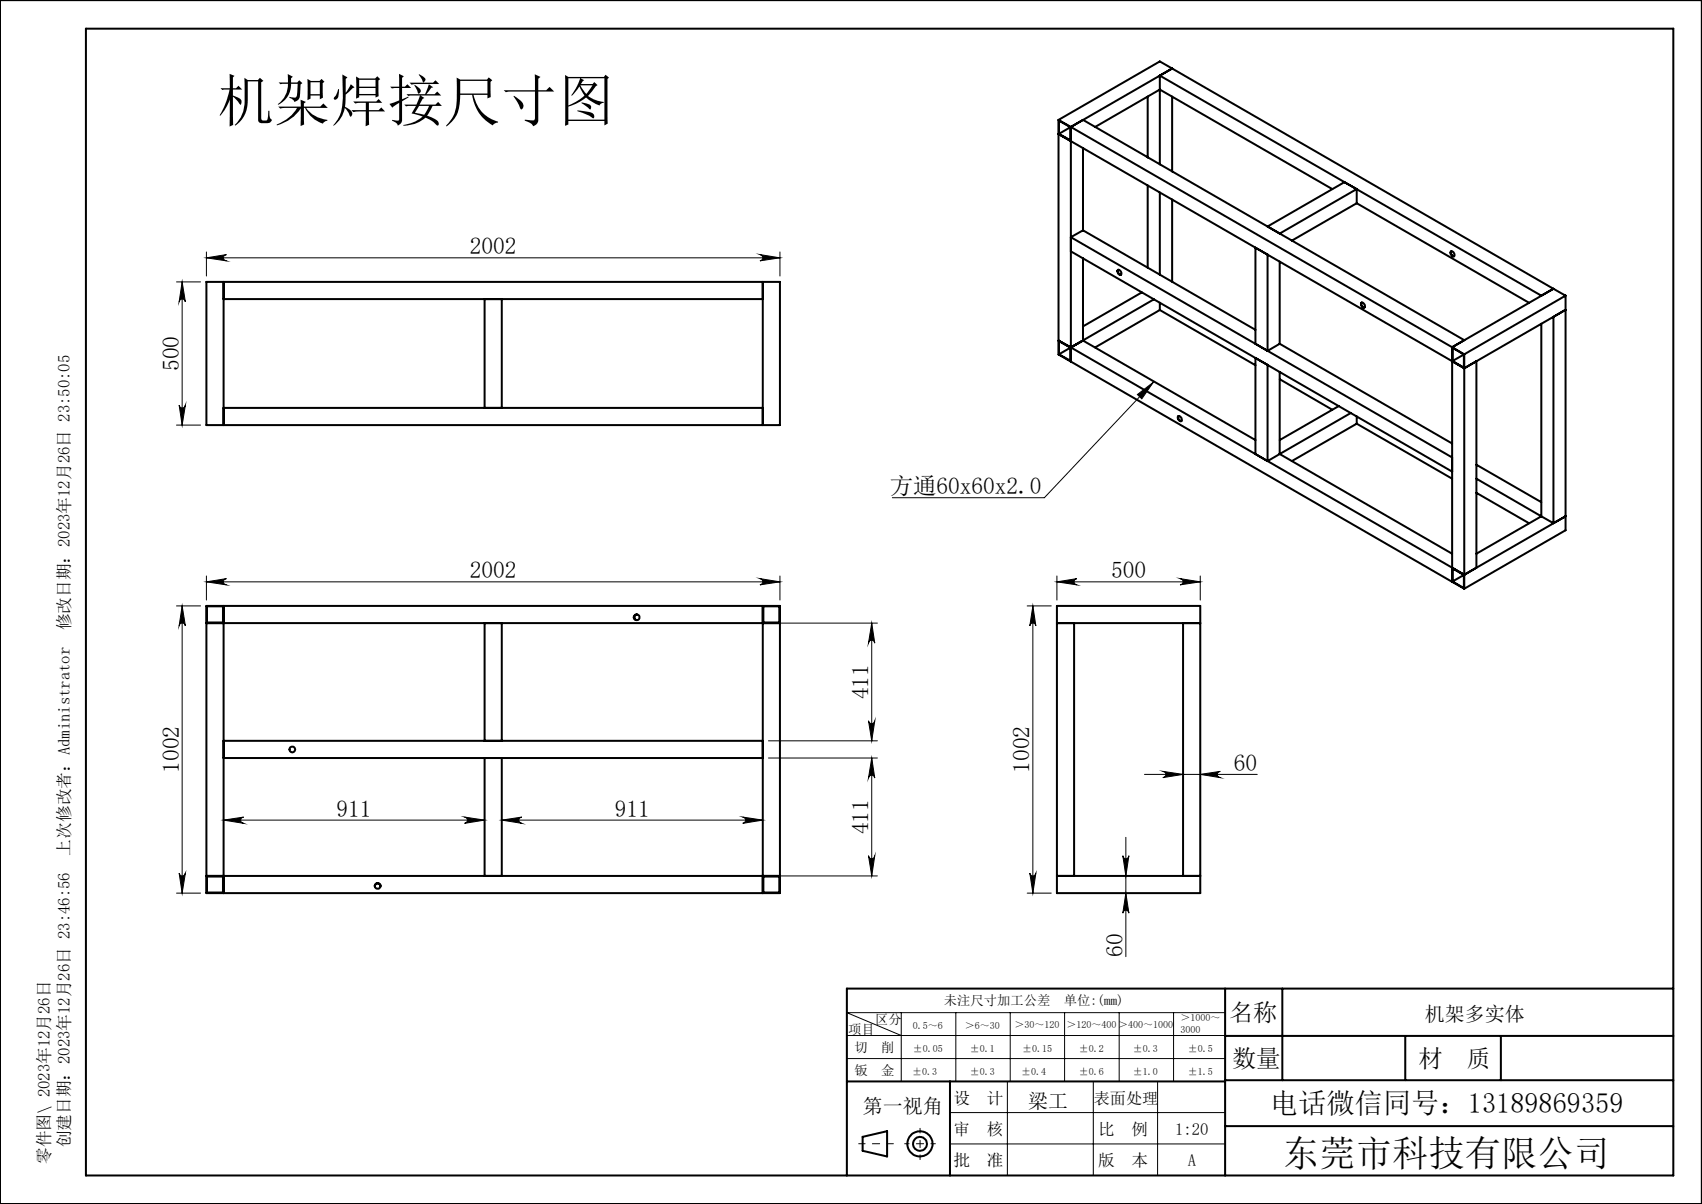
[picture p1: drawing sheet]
<svg xmlns="http://www.w3.org/2000/svg" width="297mm" height="210mm" viewBox="0 0 297 210" stroke-linecap="round" stroke-linejoin="round" font-family="sans-serif">
<g fill="none" stroke="#000" stroke-width=".17">
<path d="M30.8 49.2h4.2M31.8 49.2v24.9M31.8 49.2l.5 3.5a.55 .55 0 0 0-.5-.5 .55 .55 0 0 0-.5 .5zM36 43.9v4.2M36 45h100.1M36 45l3.5-.6a.55 .55 0 0 0-.5 .6 .55 .55 0 0 0 .5 .5zM132.6 44.4l3.5 .6-3.5 .5a.55 .55 0 0 0 .5-.5 .55 .55 0 0 0-.5-.6zM136.1 43.9v4.2M30.8 74.1h4.2M31.3 70.7a.55 .55 0 0 0 .5 .5 .55 .55 0 0 0 .5-.5l-.5 3.4zM198.5 68.8l2.8-2.1-2.1 2.9zM201.3 66.7l-19.1 20.1h-26.5"/>
<path d="M30.8 105.7h4.2M31.8 105.7v50.1M31.8 105.7l.5 3.5a.55 .55 0 0 0-.5-.5 .55 .55 0 0 0-.5 .5zM36 100.5v4.2M36 101.5h100.1M36 101.5l3.5-.6a.55 .55 0 0 0-.5 .6 .55 .55 0 0 0 .5 .5zM132.6 100.9l3.5 .6-3.5 .5a.55 .55 0 0 0 .5-.5 .55 .55 0 0 0-.5-.6zM134.1 108.7h19M136.1 100.5v4.2M152.1 108.7v20.5M152.1 108.7l.5 3.5a.55 .55 0 0 0-.5-.5 .55 .55 0 0 0-.5 .5zM179.2 105.7h4.2"/>
<path d="M180.2 105.7l.6 3.5a.53 .53 0 0 0-.6-.5 .53 .53 0 0 0-.5 .5zM180.2 105.7v50.1M184.4 101.5l3.5-.6a.55 .55 0 0 0-.5 .6 .55 .55 0 0 0 .5 .5zM184.4 101.5h25M184.4 100.5v4.2M205.9 100.9l3.5 .6-3.5 .5a.55 .55 0 0 0 .6-.5 .55 .55 0 0 0-.6-.6zM209.4 100.5v4.2M134.1 132.2h19M134.1 129.2h19M151.6 125.7a.55 .55 0 0 0 .5 .5 .55 .55 0 0 0 .5-.5l-.5 3.5zM152.1 132.2l.5 3.5a.55 .55 0 0 0-.5-.5 .55 .55 0 0 0-.5 .5zM152.1 132.2v20.6"/>
<path d="M199.7 135.1h19.7M202.9 134.5l3.5 .6-3.5 .5a.55 .55 0 0 0 .6-.5 .55 .55 0 0 0-.6-.6zM209.4 135.1l3.5-.6a.55 .55 0 0 0-.5 .6 .55 .55 0 0 0 .5 .5zM30.8 155.8h4.2M31.3 152.3a.55 .55 0 0 0 .5 .5 .55 .55 0 0 0 .5-.5l-.5 3.5zM39 143h45.6M39 143l3.5-.5a.55 .55 0 0 0-.5 .6 .55 .55 0 0 0 .5 .5zM81.1 142.5l3.5 .5-3.5 .6a.55 .55 0 0 0 .5-.5 .55 .55 0 0 0-.5-.6zM87.6 143h45.5M87.6 143l3.5-.5a.55 .55 0 0 0-.5 .6 .55 .55 0 0 0 .5 .5zM129.6 142.5l3.5 .5-3.5 .6a.55 .55 0 0 0 .5-.5 .55 .55 0 0 0-.5-.6zM134.1 152.8h19"/>
<path d="M151.6 149.3a.55 .55 0 0 0 .5 .5 .55 .55 0 0 0 .5-.5l-.5 3.5zM179.2 155.8h4.2M179.7 152.3a.53 .53 0 0 0 .5 .5 .53 .53 0 0 0 .6-.5l-.6 3.5zM195.9 149.3a.53 .53 0 0 0 .6 .5 .53 .53 0 0 0 .5-.5l-.5 3.5zM196.5 155.8l.5 3.5a.53 .53 0 0 0-.5-.5 .53 .53 0 0 0-.6 .5zM196.5 146v20.9M157.3 176.6v12M166.8 176.6v12M176.3 176.6v12M185.8 176.6v12M195.3 176.6v12M204.8 176.6v12"/>
<path d="M213.8 176.6h-66l9.5 4M147.8 184.6h66M147.8 180.6h66M165.8 194.1h48M165.8 199.5h48M175.8 188.6v16.4M190.8 188.6v16.4M202 188.6v16.4"/>
</g>
<g fill="none" stroke="#000" stroke-width=".35">
<path d="M0 0h297v210h-297zM15 5h277v200h-277zM200.3 16.9v10.6M204.5 12l-17.6 10.1M204.5 12l66.6 38.4M204.5 16.9v13M204.5 12l-2.1-1.3-17.7 10.2M184.7 23.4l70.8 40.8M184.7 20.9v40.9l2.2 1.3M184.7 20.9l2.2 1.2M186.8 22.2v2.3l-2-1.2M186.8 22.2l-2-1.1v2.2"/>
<path d="M186.8 22.2l-2 1.1M186.9 22.1v41M186.9 22.1l66.5 38.5M186.9 22.1l2.1-1.2 66.5 38.4-2.1 1.3M189 25.8v14.4M191.1 22.1l11.3-6.5 30.1 17.4M200.3 32.3v14.4M202.4 28.7v-15.5l66.6 38.4 2.1-1.2M202.4 33.6v14.3M204.5 34.8v14.3M221.2 39.5l13.4-7.7 2.1 1.2-13.4 7.7zM236.7 35.4l30.1 17.4"/>
<path d="M236.7 33v2.4M236.7 35.4l-11.3 6.6M36 49.2h100.1v24.9h-100.1zM39 49.2v24.9M39 52.2h94.1M84.6 52.2v18.9M87.6 52.2v18.9M133.1 49.2v24.9M184.7 59.4l2.2 1.2M186.9 43.8l66.5 38.5M189 40.2l-2.1 1.2 66.5 38.4M189 40.2l30.1 17.3"/>
<path d="M189 59.4l-2.1 1.2M189 59.4l30.1 17.4M189 45v14.4M195 47.2a.48 .48 0 0 1 .6 .2 .48 .48 0 0 1-.1 .6l-.4-.3zM195.1 47.1a.63 .63 0 0 0 .5 .8M199.2 51l-10.2 5.9M201.4 52.2l-14.5 8.4M202.4 52.8v1.3M202.4 54.1l16.7 9.6M202.4 54.1l-11.3 6.5M219.1 43.2l2.1 1.2v16.8l-2.1-1.2zM223.3 60l30.1 17.4"/>
<path d="M223.3 45.6v14.4M223.3 60l-2.1 1.2M237.5 52.9a.5 .5 0 0 1 .6 .2 .5 .5 0 0 1-.1 .6l-.3-.1-.1-.3zM237.6 52.8a.58 .58 0 0 0 .5 .8M253.2 43.9a.52 .52 0 0 1 .5 .2 .52 .52 0 0 1-.1 .6h-.2l-.2-.3zM253.3 43.8a.58 .58 0 0 0 .5 .9M269 56.5v33.6M271.1 50.4l-17.7 10.2M271.1 50.4l2.1 1.2M273.2 51.6v40.9l-17.7 10.2M273.2 51.6l-17.7 10.2M39 71.1h94.1"/>
<path d="M186.8 60.6v2.3l-2-1.1M186.8 60.6l-2-1.1v2.3M186.8 60.6l-2 1.2M186.9 60.6l68.6 39.7M186.9 63.1l66.5 38.4M205.6 72.6a.52 .52 0 0 1 .5 .3 .52 .52 0 0 1 0 .6l-.5-.3zM205.7 72.6a.6 .6 0 0 0 .5 .8M219.1 62.4l2.1 1.2v16.8l-2.1-1.2zM223.3 66.1l9.2 5.4M223.3 79.2l30.1 17.4M223.3 64.9v14.3M223.3 79.2l-2.1 1.2"/>
<path d="M233.6 70.8l-10.3 6M235.7 72l-12.4 7.2M236.7 73.9l16.7 9.6M236.7 73.9l-11.3 6.5M236.7 72.6v1.3M253.4 60.6v40.9M253.4 60.6l2.1 1.2M255.4 61.8v2.3l-1.9-1.1M255.4 61.8l-1.9-1.1v2.3M255.4 61.8l-1.9 1.2M255.5 64.2l17.7-10.2-2.1 1.3v36M255.5 61.8v40.9"/>
<path d="M255.5 64.2l2.1-1.2v36l-2.1 1.3M257.6 83.5l11.4 6.6M257.6 81.1l11.4 6.5M257.6 86l9.2 5.3M269 90.1l2.1 1.2M269 90.1l-11.4 6.5M271.1 91.3l2.1-1.2-17.7 10.2M36 108.7h100.1M36 105.7h100.1v50.1h-100.1zM36.1 105.8h2.8v2.8h-2.8zM39 105.7v50.1M84.6 108.7v20.5"/>
<path d="M87.6 108.7v20.5M111.2 107.2a.5 .5 0 0 0-.5 .5 .5 .5 0 0 0 .5 .5M133.1 105.7v50.1M133.2 105.8h2.8v2.8h-2.8zM184.4 108.7h25M184.4 105.7h25v50.1h-25zM187.4 108.7v44.1M206.4 108.7v44.1M253.4 101.5l2.1 1.2M255.4 100.3v2.3l-1.9-1.2M255.4 100.3l-1.9-1.1v2.2M255.4 100.3l-1.9 1.1"/>
<path d="M39 132.2h94.1M39 129.2h94.1M84.6 132.2v20.6M87.6 132.2v20.6M36 152.8h100.1M36.1 152.9h2.8v2.8h-2.8zM65.4 154.6a.5 .5 0 0 1 .5-.5 .5 .5 0 0 1 .5 .5M133.2 152.9h2.8v2.8h-2.8zM184.4 152.8h25M213.8 172.4v32.6M223.8 172.4v16M292 172.4h-144.2v32.6"/>
<path d="M147.8 188.6h66M150.5 198.3l4.3-1v4.4l-4.3-1zM165.8 188.6v16.4M213.8 196.4h78.2M213.8 180.7h78.2M213.8 188.4h78.2M245.2 180.7v7.7M261.9 180.7v7.7"/>
<circle cx="111.1" cy="107.7" r=".5"/>
<circle cx="51" cy="130.7" r=".5"/>
<circle cx="65.9" cy="154.5" r=".5"/>
<circle cx="160.5" cy="199.5" r="1.2"/>
<circle cx="160.5" cy="199.5" r="2.2"/>
</g>
<path d="M149.8 199.5h6.1" fill="none" stroke="#000" stroke-width=".17" stroke-dasharray="30.5 1.3 1.3 1.3" stroke-dashoffset="29.4"/>
<path d="M163.2 199.5h-5.3M160.6 202.3v-5.5" fill="none" stroke="#000" stroke-width=".17" stroke-dasharray="30.5 1.3 1.3 1.3" stroke-dashoffset="29.7"/>
<g fill="#000">
<path d="M198.5 68.8l2.8-2.1-2.1 2.9z"/>
<path d="M31.8 105.7l.5 3.5a.55 .55 0 0 0-.5-.5 .55 .55 0 0 0-.5 .5zM31.3 152.3a.55 .55 0 0 0 .5 .5 .55 .55 0 0 0 .5-.5l-.5 3.5zM152.1 132.2l.5 3.5a.55 .55 0 0 0-.5-.5 .55 .55 0 0 0-.5 .5zM151.6 149.3a.55 .55 0 0 0 .5 .5 .55 .55 0 0 0 .5-.5l-.5 3.5zM180.2 105.7l.6 3.5a.53 .53 0 0 0-.6-.5 .53 .53 0 0 0-.5 .5zM179.7 152.3a.53 .53 0 0 0 .5 .5 .53 .53 0 0 0 .6-.5l-.6 3.5zM195.9 149.3a.53 .53 0 0 0 .6 .5 .53 .53 0 0 0 .5-.5l-.5 3.5zM196.5 155.8l.5 3.5a.53 .53 0 0 0-.5-.5 .53 .53 0 0 0-.6 .5zM31.8 49.2l.5 3.5a.55 .55 0 0 0-.5-.5 .55 .55 0 0 0-.5 .5zM31.3 70.7a.55 .55 0 0 0 .5 .5 .55 .55 0 0 0 .5-.5l-.5 3.4z"/>
<path d="M36 101.5l3.5-.6a.55 .55 0 0 0-.5 .6 .55 .55 0 0 0 .5 .5zM132.6 100.9l3.5 .6-3.5 .5a.55 .55 0 0 0 .5-.5 .55 .55 0 0 0-.5-.6zM184.4 101.5l3.5-.6a.55 .55 0 0 0-.5 .6 .55 .55 0 0 0 .5 .5zM205.9 100.9l3.5 .6-3.5 .5a.55 .55 0 0 0 .6-.5 .55 .55 0 0 0-.6-.6zM36 45l3.5-.6a.55 .55 0 0 0-.5 .6 .55 .55 0 0 0 .5 .5zM132.6 44.4l3.5 .6-3.5 .5a.55 .55 0 0 0 .5-.5 .55 .55 0 0 0-.5-.6z"/>
<path d="M151.6 125.7a.55 .55 0 0 0 .5 .5 .55 .55 0 0 0 .5-.5l-.5 3.5zM152.1 108.7l.5 3.5a.55 .55 0 0 0-.5-.5 .55 .55 0 0 0-.5 .5z"/>
<path d="M202.9 134.5l3.5 .6-3.5 .5a.55 .55 0 0 0 .6-.5 .55 .55 0 0 0-.6-.6zM209.4 135.1l3.5-.6a.55 .55 0 0 0-.5 .6 .55 .55 0 0 0 .5 .5z"/>
<path d="M81.1 142.5l3.5 .5-3.5 .6a.55 .55 0 0 0 .5-.5 .55 .55 0 0 0-.5-.6zM39 143l3.5-.5a.55 .55 0 0 0-.5 .6 .55 .55 0 0 0 .5 .5z"/>
<path d="M87.6 143l3.5-.5a.55 .55 0 0 0-.5 .6 .55 .55 0 0 0 .5 .5zM129.6 142.5l3.5 .5-3.5 .6a.55 .55 0 0 0 .5-.5 .55 .55 0 0 0-.5-.6z"/>
</g>
<text font-size="9.9" x="38" y="21">机架焊接尺寸图</text>
<text font-size="6.3" x="223.9" y="203.4">东莞市科技有限公司</text>
<text font-size="4.9" x="221.6" y="194.1">电话微信同号：13189869359</text>
<g font-size="4.2">
<text x="214.5" y="178.1">名称</text>
<text x="215" y="186.1">数量</text>
<text x="247.5" y="186.1">材</text>
<text x="256" y="186.1">质</text>
</g>
<g font-size="4.1">
<text x="82" y="44.4">2002</text>
<text x="31.2" y="64.7" transform="rotate(-90 31.2 64.7)">500</text>
<text x="155.3" y="86.2">方通60x60x2.0</text>
<text x="82" y="100.9">2002</text>
<text x="193.9" y="100.9">500</text>
<text x="151.5" y="122" transform="rotate(-90 151.5 122)">411</text>
<text x="31.2" y="134.8" transform="rotate(-90 31.2 134.8)">1002</text>
<text x="179.7" y="134.8" transform="rotate(-90 179.7 134.8)">1002</text>
<text x="215.3" y="134.5">60</text>
<text x="58.7" y="142.5">911</text>
<text x="107.3" y="142.5">911</text>
<text x="151.5" y="145.5" transform="rotate(-90 151.5 145.5)">411</text>
<text x="195.9" y="166.9" transform="rotate(-90 195.9 166.9)">60</text>
</g>
<g font-size="3.5">
<text x="248.6" y="178.2">机架多实体</text>
<text x="150.5" y="194.1">第一视角</text>
<text x="179.4" y="193.2">梁工</text>
</g>
<g font-size="2.9">
<text x="12.2" y="109.9" transform="rotate(-90 12.2 109.9)">修改日期：2023年12月26日 23:50:05</text>
<text x="12.2" y="149.2" transform="rotate(-90 12.2 149.2)">上次修改者：Administrator</text>
<text x="166.4" y="192.5">设</text>
<text x="166.4" y="197.9">审</text>
<text x="172.2" y="192.5">计</text>
<text x="172.2" y="197.9">核</text>
<text x="191.6" y="197.9">比</text>
<text x="197.4" y="197.9">例</text>
<text x="205.1" y="197.9">1:20</text>
<text x="8.7" y="203" transform="rotate(-90 8.7 203)">零件图\ 2023年12月26日</text>
<text x="12.2" y="200.1" transform="rotate(-90 12.2 200.1)">创建日期：2023年12月26日 23:46:56</text>
<text x="166.4" y="203.4">批</text>
<text x="172.2" y="203.4">准</text>
<text x="191.6" y="203.4">版</text>
<text x="197.4" y="203.4">本</text>
<text x="207.3" y="203.4">A</text>
</g>
<text font-size="2.8" x="190.9" y="192.5">表面处理</text>
<g font-size="2.3">
<text x="152.7" y="178.6">区分</text>
<text x="164.7" y="175.3">未注尺寸加工公差</text>
<text x="185.6" y="175.3">单位:(mm)</text>
<text x="148" y="180.3">项目</text>
<text x="149.1" y="183.4">切</text>
<text x="153.8" y="183.4">削</text>
<text x="149.1" y="187.4">钣</text>
<text x="153.8" y="187.4">金</text>
</g>
<g font-size="1.7">
<text x="159.3" y="179.4">0.5～6</text>
<text x="168.4" y="179.4">＞6～30</text>
<text x="177" y="179.3">＞30～120</text>
<text x="186.1" y="179.3">＞120～400 ＞400～1000</text>
<text x="206" y="178.2">＞1000～</text>
<text x="159.3" y="183.4">±0.05</text>
<text x="169.3" y="183.4">±0.1</text>
<text x="178.4" y="183.4">±0.15</text>
<text x="188.3" y="183.4">±0.2</text>
<text x="197.7" y="183.4">±0.3</text>
<text x="206" y="180.2">3000</text>
<text x="207.3" y="183.4">±0.5</text>
<text x="159.2" y="187.4">±0.3</text>
<text x="169.3" y="187.4">±0.3</text>
<text x="178.2" y="187.4">±0.4</text>
<text x="188.3" y="187.4">±0.6</text>
<text x="197.7" y="187.4">±1.0</text>
<text x="207.3" y="187.4">±1.5</text>
</g>
</svg>
